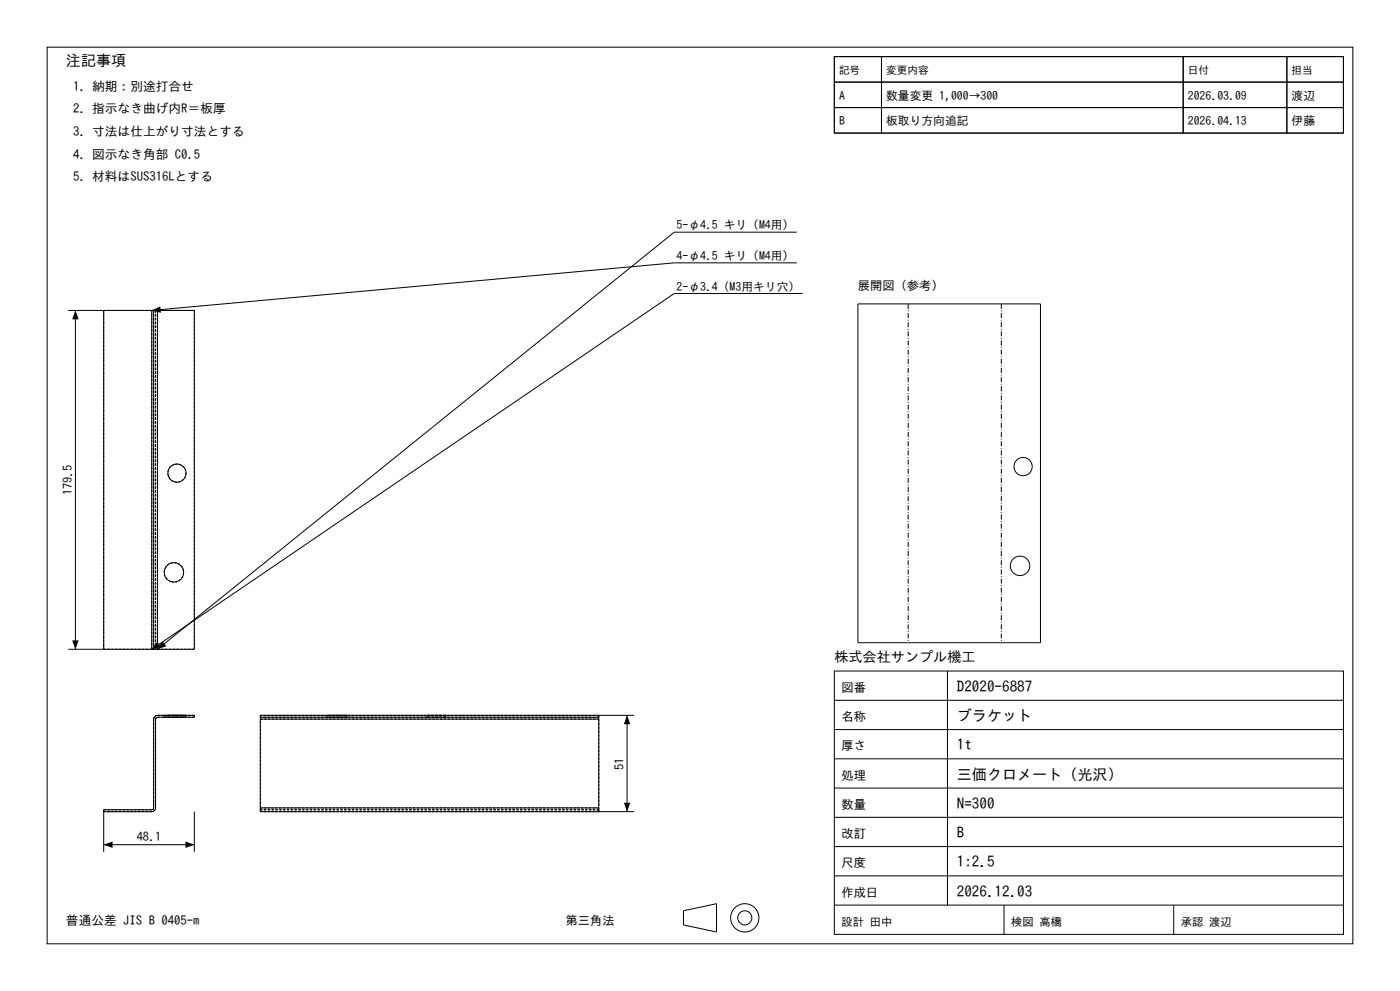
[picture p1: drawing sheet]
<svg xmlns="http://www.w3.org/2000/svg" width="420mm" height="297mm" viewBox="0 0 420 297" stroke-linecap="round" stroke-linejoin="round" font-family="sans-serif">
<g fill="none" stroke="#000" stroke-width=".3">
<path d="M14.1 14.1h391.8v268.8h-391.8zM250.3 17h14.1v7.6h-14.1zM250.3 17h152.7v22.9h-152.7zM264.4 17h90.5v7.6h-90.5zM354.9 17h31.2v7.6h-31.2zM386.1 17h16.9v7.6h-16.9zM250.3 24.6h14.1v7.6h-14.1zM250.3 32.2h14.1v7.7h-14.1zM264.4 24.6h90.5v7.6h-90.5zM264.4 32.2h90.5v7.7h-90.5zM354.9 24.6h31.2v7.6h-31.2zM354.9 32.2h31.2v7.7h-31.2z"/>
<path d="M386.1 24.6h16.9v7.6h-16.9zM386.1 32.2h16.9v7.7h-16.9zM239 69.6h-36.7l-155.1 125M239 78.8h-36.7l-156.8 14.2M20.5 93h25M22.6 93v101.6M31.1 93v101.6M45.5 93h.6M45.5 93v101.6M46.1 93h1.1M46.1 93v101.6M47.2 93h11.1v101.6h-11.1"/>
<path d="M47.2 93v101.6M240.8 88h-38.5l-156.8 106.6M257.4 91.1h54.7v101.5h-54.7zM20.5 194.6h25M45.5 194.6h.6M46.1 194.6h1.1M78.1 215v.5M78.1 215h101.5M78.1 215.5v26.6M78.1 215.5h101.5M179.6 215v.5M179.6 214.4v.6"/>
<path d="M179.6 215.5v26.6M188.1 214.4v28.9M190.2 214.4h-112.1v.6M250.3 201.1h152.7v78.9h-152.7zM250.3 218.6h152.7M250.3 209.9h152.7M284.2 201.1v70.2M250.3 236.2h152.7M250.3 227.4h152.7M31.1 243.3h14.4a1.13 1.13 0 0 0 1.2-1.2v-26.9l.5-.2h11.1v-.6h-11.1a1.13 1.13 0 0 0-1.1 1.1l-.1 26.9-.5 .3h-14.4v12.6M31.1 253.2h27.2M58.3 243.3v12"/>
<path d="M78.1 242.1v1.2h112.1M78.1 242.1h101.5M179.6 242.1v1.2M250.3 253.7h152.7M250.3 245h152.7M205.1 273l9.8-2.2v8.5l-9.8-2.1zM250.3 271.3h152.7M250.3 262.5h152.7M301.2 271.3v8.7M352.1 271.3v8.7"/>
<circle cx="306.9" cy="139.8" r="2.74"/>
<circle cx="53.1" cy="141.8" r="2.74"/>
<circle cx="52.2" cy="171.5" r="2.92"/>
<circle cx="306" cy="169.6" r="2.92"/>
<circle cx="223.4" cy="275.1" r="4.2"/>
<circle cx="223.4" cy="275.1" r="2.12"/>
</g>
<g fill="none" stroke="#000" stroke-width=".3" stroke-dasharray=".7 .4" stroke-linecap="butt">
<path d="M31.1 93v101.6M45.5 93h-14.4M45.5 93h1.2M46.1 93v101.6M46.7 93h.5M46.7 93v101.6M47.2 93v101.6M58.3 93h-11.1M53.1 144.5a2.74 2.74 0 0 1-2.5-3.8 2.74 2.74 0 0 1 4.6-.7 2.74 2.74 0 0 1-1.3 4.4l-.8 .1M52.2 174.5a2.92 2.92 0 0 1-2.7-4.2 2.92 2.92 0 0 1 4.9-.6 2.92 2.92 0 0 1-1.4 4.7l-.8 .1M31.1 194.6h14.4M45.5 194.6v-101.6"/>
<path d="M45.5 194.6h1.2M46.7 194.6h.5M46.7 194.6v-101.6M47.2 194.6h11.1M58.3 194.6v-101.6M46.1 215.5v26.6M46.7 215.5v26.6M46.7 215.5l.5-.5M47.2 214.4a1.13 1.13 0 0 0-1.1 1.1M49.3 215h5.8M49.3 214.4h5.8M49.3 214.4v.6"/>
<path d="M50.4 215h5.4M50.4 214.4h5.4M50.4 214.4v.6M52.2 215h-2.9M52.2 214.4h-2.9M53.1 215h-2.7M53.1 214.4h-2.7M55.1 215h-2.9M55.1 214.4h-2.9M55.1 214.4v.6M55.8 215h-2.7M55.8 214.4h-2.7"/>
<path d="M55.8 214.4v.6M58.3 215h-11.1M58.3 215v-.6M58.3 214.4h-11.1M78.1 214.4v1.1M78.1 215.5h101.5M98.2 215h5.9M98.2 214.4h5.9M98.2 215v-.6M104.1 215h-5.9M104.1 214.4h-5.9M104.1 214.4v.6"/>
<path d="M128.2 215h5.4M128.2 214.4h5.4M128.2 215v-.6M133.6 215h-5.4M133.6 214.4h-5.4M133.6 214.4v.6M179.6 214.4v1.1M179.6 215.5v26.6M179.6 215h-101.5M179.6 214.4h-101.5M31.1 243.3v-.6M45.5 243.3h-14.4"/>
<path d="M45.5 243.3a1.13 1.13 0 0 0 1.2-1.2M45.5 242.7h-14.4M46.1 242.1l-.6 .6M78.1 243.3v-.6M78.1 242.7h101.5M78.1 242.1v.6M78.1 242.1v-26.6M179.6 243.3v-.6M179.6 242.1v.6M179.6 243.3h-101.5M179.6 242.7h-101.5M179.6 242.1h-101.5"/>
</g>
<path d="M22.6 93l1 2.7h-1.9zM45.5 93l2.6-1.2 .2 2zM21.7 191.9h1.9l-1 2.7zM47.2 192.3l1.1 1.6-2.8 .7zM48.7 192.2l1.2 1.5-2.7 .9zM188.1 214.4l1 2.6h-1.9zM31.1 253.2l2.7-1v1.9zM55.6 252.2l2.7 1-2.7 .9zM187.2 240.6h1.9l-1 2.7z" fill="#000"/>
<path d="M272.5 91.1v101.5M300.4 91.1v101.5" fill="none" stroke="#000" stroke-width=".3" stroke-dasharray="1.5 .5 .2 .5" stroke-linecap="butt"/>
<g font-size="4.5">
<text x="19.8" y="19.8">注記事項</text>
<text x="287.1" y="207.3">D2020-6887</text>
<text x="287.1" y="216.1">ブラケット</text>
<text x="287.1" y="224.9">1t</text>
<text x="287.1" y="233.6">三価クロメート（光沢）</text>
<text x="287.1" y="242.4">N=300</text>
<text x="287.1" y="251.2">B</text>
<text x="287.1" y="259.9">1:2.5</text>
<text x="287.1" y="268.7">2026.12.03</text>
</g>
<text font-size="4.2" x="250.3" y="198.3">株式会社サンプル機工</text>
<g font-size="3.8">
<text x="21.9" y="27.2">1. 納期：別途打合せ</text>
<text x="21.9" y="33.9">2. 指示なき曲げ内R＝板厚</text>
<text x="21.9" y="40.7">3. 寸法は仕上がり寸法とする</text>
<text x="21.9" y="47.5">4. 図示なき角部 C0.5</text>
<text x="21.9" y="54.3">5. 材料はSUS316Lとする</text>
<text x="19.8" y="277.2">普通公差 JIS B 0405-m</text>
</g>
<g font-size="3.7">
<text x="257.4" y="86.8">展開図（参考）</text>
<text x="21.6" y="148.4" transform="rotate(-90 21.6 148.4)">179.5</text>
<text x="252.4" y="207.3">図番</text>
<text x="252.4" y="216.1">名称</text>
<text x="252.4" y="224.9">厚さ</text>
<text x="187.1" y="230.7" transform="rotate(-90 187.1 230.7)">51</text>
<text x="252.4" y="233.6">処理</text>
<text x="252.4" y="242.4">数量</text>
<text x="252.4" y="251.2">改訂</text>
<text x="41" y="252.2">48.1</text>
<text x="252.4" y="259.9">尺度</text>
<text x="252.4" y="268.7">作成日</text>
<text x="169.7" y="277.2">第三角法</text>
</g>
<g font-size="3.5">
<text x="251.7" y="30">A</text>
<text x="265.9" y="30">数量変更 1,000→300</text>
<text x="356.4" y="30">2026.03.09</text>
<text x="387.5" y="30">渡辺</text>
<text x="251.7" y="37.6">B</text>
<text x="265.9" y="37.6">板取り方向追記</text>
<text x="356.4" y="37.6">2026.04.13</text>
<text x="387.5" y="37.6">伊藤</text>
<text x="203" y="68.7">5-φ4.5 キリ（M4用）</text>
<text x="203" y="77.9">4-φ4.5 キリ（M4用）</text>
<text x="203" y="87.1">2-φ3.4（M3用キリ穴）</text>
</g>
<g font-size="3.4">
<text x="252.4" y="277.5">設計 田中</text>
<text x="303.3" y="277.5">検図 高橋</text>
<text x="354.2" y="277.5">承認 渡辺</text>
</g>
<g font-size="3.2">
<text x="251.7" y="22.3">記号</text>
<text x="265.9" y="22.3">変更内容</text>
<text x="356.4" y="22.3">日付</text>
<text x="387.5" y="22.3">担当</text>
</g>
</svg>
